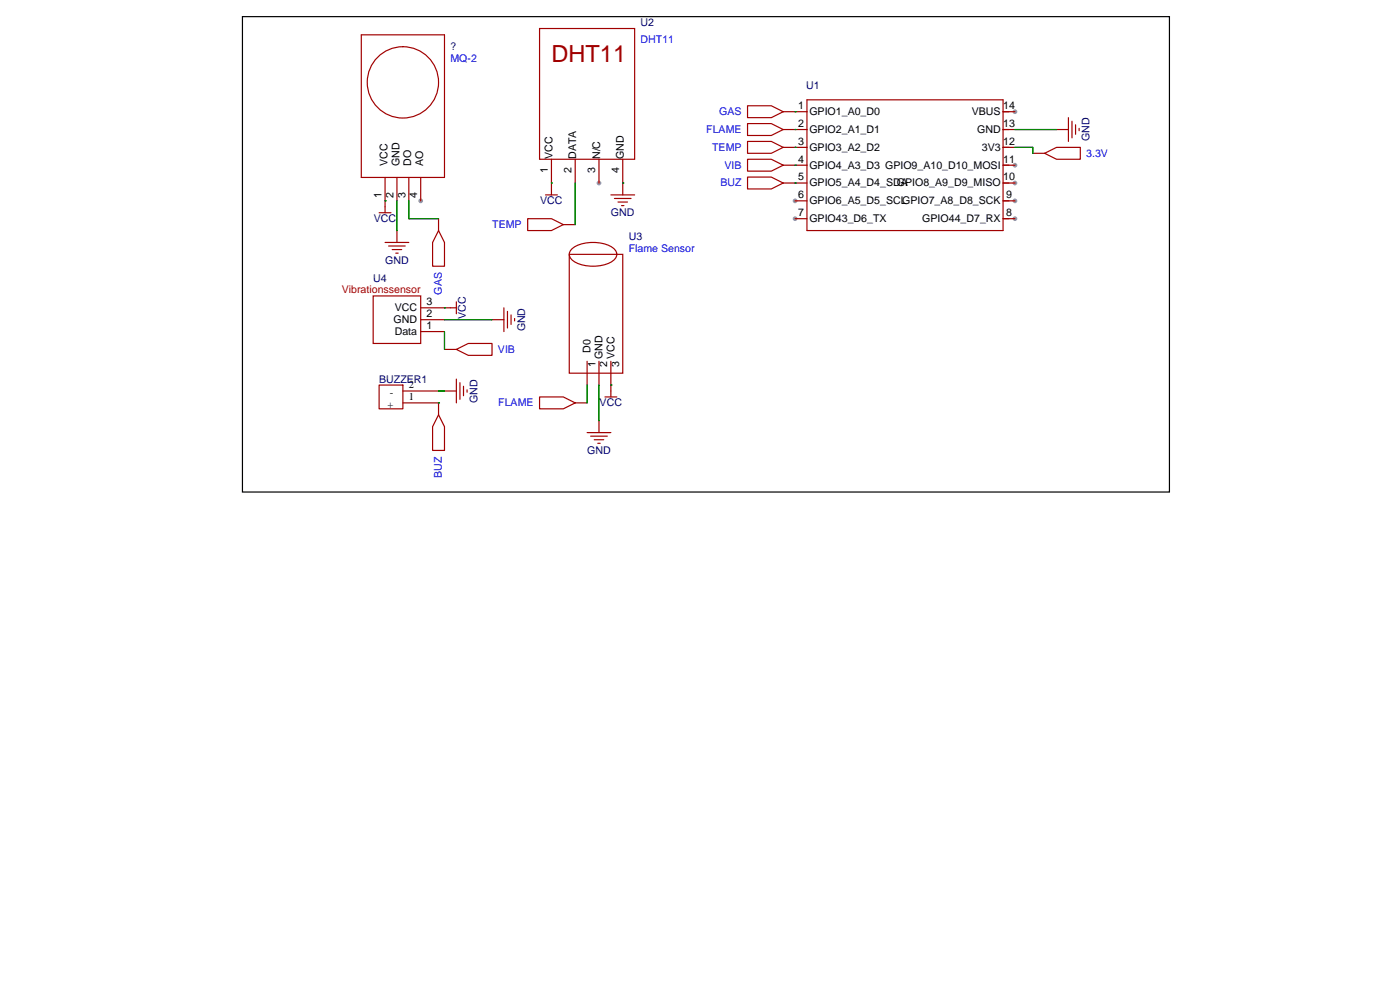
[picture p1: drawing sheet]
<svg xmlns="http://www.w3.org/2000/svg" width="299mm" height="212mm" viewBox="0 0 299 212" stroke-linecap="round" stroke-linejoin="round" font-family="sans-serif">
<g fill="#999">
<circle cx="169.9" cy="42.9" r=".51"/>
<circle cx="169.9" cy="46.7" r=".51"/>
<circle cx="216.9" cy="23.9" r=".51"/>
<circle cx="216.9" cy="35.3" r=".51"/>
<circle cx="216.9" cy="39.1" r=".51"/>
<circle cx="216.9" cy="42.9" r=".51"/>
<circle cx="216.9" cy="46.7" r=".51"/>
<circle cx="128" cy="39.1" r=".51"/>
<circle cx="89.9" cy="42.9" r=".51"/>
</g>
<g fill="none" stroke="#a10000" stroke-width=".25">
<path d="M77.2 7.4h17.8v30.5h-17.8zM115.3 6.1h20.3v27.9h-20.3zM82.3 37.9v7.6M84.8 37.9v5M87.4 37.9v5M89.9 37.9v5M117.9 34v7.7M122.9 34v5.1M128 34v5.1M133.1 34v7.7M159.8 22.6h5l2.6 1.3-2.6 1.2h-5zM159.8 26.4h5l2.6 1.3-2.6 1.3h-5z"/>
<path d="M159.8 30.2h5l2.6 1.3-2.6 1.3h-5zM159.8 34h5l2.6 1.3-2.6 1.3h-5zM159.8 37.8h5l2.6 1.3-2.6 1.3h-5zM167.4 23.9h5.1M167.4 27.7h5.1M167.4 31.5h5.1M167.4 35.3h5.1M167.4 39.1h5.1M172.5 21.3h41.9v28h-41.9zM214.4 23.9h2.5M214.4 27.7h2.5M214.4 31.5h2.5"/>
<path d="M214.4 35.3h2.5M214.4 39.1h2.5M220.7 32.8h2.6M223.3 32.8l2.5-1.3h5.1v2.5h-5.1zM225.8 27.7h2.5M228.3 25.1v5.1M229.1 25.9v3.6M229.9 26.7v2M230.6 27.4v.5M81 45.5h2.6M82.3 51.8h5.1M83.1 52.6h3.5"/>
<path d="M83.8 53.3h2.1M84.6 54.1h.5M84.8 49.3v2.5M93.7 49.3l1.3 2.5v5.1h-2.5v-5.1zM93.7 46.7v2.6M112.8 46.7h5.1l2.5 1.3-2.5 1.3h-5.1zM116.6 41.7h2.5M120.4 48h2.5M121.7 54.4h11.4v25.4h-11.4zM122.1 53.4a7.8 7.8 0 0 1 7.5-1.2 2.9 2.9 0 0 1 2.2 2.2 3.3 3.3 0 0 1-3.1 2.3 7.6 7.6 0 0 1-6.6-1.4 1.42 1.42 0 0 1 0-1.9zM130.6 41.7h5M131.3 42.4h3.6"/>
<path d="M132.1 43.2h2M132.8 43.9h.5M169.9 42.9h2.6M169.9 46.7h2.6M214.4 42.9h2.5M214.4 46.7h2.5M79.8 63.2h10.1v10.2h-10.1zM89.9 65.8h7.6M89.9 68.3h5.1M89.9 70.9h5.1M95 74.7h2.5M97.5 74.7l2.6-1.3h5.1v2.5h-5.1z"/>
<path d="M97.5 64.5v2.6M105.2 68.3h2.5M107.7 65.8v5.1M108.5 66.5v3.6M109.2 67.3v2M110 68.1v.5M125.5 77.2v5.1M128 77.2v5.1M130.6 77.2v7.6M81 82.3h5.1v5.1h-5.1zM86.1 86.1h7.6v2.5M86.1 83.6h7.6"/>
<path d="M93.7 88.6l1.3 2.6v5.1h-2.5v-5.1zM95 83.6h2.5M97.5 81v5.1M98.3 81.8v3.5M99.1 82.5v2.1M99.8 83.3v.5M115.3 84.8h5.1l2.5 1.3-2.5 1.3h-5.1zM122.9 86.1h2.6M125.5 92.5h5.1M126.2 93.2h3.6M127 94h2M127.8 94.7h.5"/>
<path d="M128 89.9v2.6M129.3 84.8h2.5"/>
<circle cx="86.1" cy="17.6" r="7.6"/>
</g>
<g fill="none" stroke="#008700" stroke-width=".25">
<path d="M117.9 39.1h.1M122.9 39.1v8.9M133.1 39.1h.1M169.9 23.9h.1M169.9 27.7h.1M169.9 31.5h.1M169.9 35.3h.1M169.9 39.1h.1M216.9 27.7h8.9M216.9 31.5h3.8v1.3M82.3 42.9h.1M84.8 42.9v6.4"/>
<path d="M87.4 42.9v3.8h6.3M95 65.8h.1M95 68.3h10.2M95 70.9v3.8M93.7 86.1h.1M93.7 83.6h1.3M125.5 82.3v3.8M128 82.3v7.6M130.6 82.3h.1"/>
</g>
<path d="M51.8 3.6h198.1v101.6h-198.1z" fill="none" stroke="#000" stroke-width=".25"/>
<text font-size="5" fill="#a00000" x="117.9" y="13.3">DHT11</text>
<g font-size="2.3" fill="#000080">
<text x="136.9" y="5.6">U2</text>
<text x="96.3" y="10.6">?</text>
<text x="172.3" y="19">U1</text>
<text x="232.9" y="30.2" transform="rotate(-90 232.9 30.2)">GND</text>
<text x="79.9" y="47.5">VCC</text>
<text x="115.5" y="43.7">VCC</text>
<text x="130.6" y="46.2">GND</text>
<text x="134.4" y="51.3">U3</text>
<text x="82.3" y="56.4">GND</text>
<text x="79.8" y="60.2">U4</text>
<text x="99.5" y="68.2" transform="rotate(-90 99.5 68.2)">VCC</text>
<text x="112.2" y="70.8" transform="rotate(-90 112.2 70.8)">GND</text>
<text x="81" y="81.8">BUZZER1</text>
<text x="102.1" y="86.1" transform="rotate(-90 102.1 86.1)">GND</text>
<text x="128.2" y="86.8">VCC</text>
<text x="125.5" y="97">GND</text>
</g>
<g font-size="2.3" fill="#00f">
<text x="136.9" y="9.1">DHT11</text>
<text x="96.3" y="13.2">MQ-2</text>
<text x="150.9" y="28.4">FLAME</text>
<text x="153.7" y="24.6">GAS</text>
<text x="152.2" y="32.2">TEMP</text>
<text x="232.2" y="33.5">3.3V</text>
<text x="154" y="39.8">BUZ</text>
<text x="154.8" y="36">VIB</text>
<text x="105.2" y="48.7">TEMP</text>
<text x="134.4" y="53.8">Flame Sensor</text>
<text x="94.5" y="63" transform="rotate(-90 94.5 63)">GAS</text>
<text x="106.4" y="75.4">VIB</text>
<text x="106.5" y="86.8">FLAME</text>
<text x="94.5" y="102.1" transform="rotate(-90 94.5 102.1)">BUZ</text>
</g>
<g font-size="2.3">
<text x="170.6" y="23.3">1</text>
<text x="214.4" y="23.3">14</text>
<text x="170.6" y="27.1">2</text>
<text x="173" y="24.6">GPIO1_A0_D0</text>
<text x="173" y="28.4">GPIO2_A1_D1</text>
<text x="207.7" y="24.6">VBUS</text>
<text x="208.8" y="28.4">GND</text>
<text x="214.4" y="27.1">13</text>
<text x="82.8" y="35.5" transform="rotate(-90 82.8 35.5)">VCC</text>
<text x="85.4" y="35.5" transform="rotate(-90 85.4 35.5)">GND</text>
<text x="87.9" y="35.5" transform="rotate(-90 87.9 35.5)">DO</text>
<text x="90.4" y="35.5" transform="rotate(-90 90.4 35.5)">AO</text>
<text x="118.1" y="34" transform="rotate(-90 118.1 34)">VCC</text>
<text x="123.2" y="34" transform="rotate(-90 123.2 34)">DATA</text>
<text x="128.2" y="34" transform="rotate(-90 128.2 34)">N/C</text>
<text x="133.3" y="34" transform="rotate(-90 133.3 34)">GND</text>
<text x="170.6" y="31">3</text>
<text x="170.6" y="34.8">4</text>
<text x="173" y="32.2">GPIO3_A2_D2</text>
<text x="209.8" y="32.2">3V3</text>
<text x="214.4" y="31">12</text>
<text x="214.4" y="34.8">11</text>
<text x="117.1" y="37.1" transform="rotate(-90 117.1 37.1)">1</text>
<text x="122.1" y="37.1" transform="rotate(-90 122.1 37.1)">2</text>
<text x="127.2" y="37.1" transform="rotate(-90 127.2 37.1)">3</text>
<text x="132.3" y="37.1" transform="rotate(-90 132.3 37.1)">4</text>
<text x="170.6" y="38.6">5</text>
<text x="173" y="36">GPIO4_A3_D3 GPIO9_A10_D10_MOSI</text>
<text x="173" y="39.8">GPIO5_A4_D4_SDA</text>
<text x="191.7" y="39.8">GPIO8_A9_D9_MISO</text>
<text x="214.4" y="38.6">10</text>
<text x="81.6" y="42.3" transform="rotate(-90 81.6 42.3)">1</text>
<text x="84.1" y="42.3" transform="rotate(-90 84.1 42.3)">2</text>
<text x="86.6" y="42.3" transform="rotate(-90 86.6 42.3)">3</text>
<text x="89.2" y="42.3" transform="rotate(-90 89.2 42.3)">4</text>
<text x="170.6" y="42.4">6</text>
<text x="170.6" y="46.2">7</text>
<text x="173" y="43.7">GPIO6_A5_D5_SCLGPIO7_A8_D8_SCK</text>
<text x="173" y="47.5">GPIO43_D6_TX</text>
<text x="197.1" y="47.5">GPIO44_D7_RX</text>
<text x="215" y="42.4">9</text>
<text x="215" y="46.2">8</text>
<text x="91.2" y="65.2">3</text>
<text x="84.1" y="69.1">GND</text>
<text x="84.4" y="71.6">Data</text>
<text x="84.4" y="66.5">VCC</text>
<text x="91.2" y="67.8">2</text>
<text x="91.2" y="70.3">1</text>
<text x="126.2" y="75.4" transform="rotate(-90 126.2 75.4)">D0</text>
<text x="128.8" y="76.7" transform="rotate(-90 128.8 76.7)">GND</text>
<text x="131.3" y="76.7" transform="rotate(-90 131.3 76.7)">VCC</text>
<text x="87.4" y="83">2</text>
<text x="127.2" y="78.5" transform="rotate(-90 127.2 78.5)">1</text>
<text x="129.8" y="78.5" transform="rotate(-90 129.8 78.5)">2</text>
<text x="132.3" y="78.5" transform="rotate(-90 132.3 78.5)">3</text>
<text x="82.8" y="87.2">+</text>
<text x="83.3" y="84.6">-</text>
<text x="87.4" y="85.5">1</text>
</g>
<text font-size="2.3" fill="#a00000" x="73" y="62.7">Vibrationssensor</text>
</svg>
